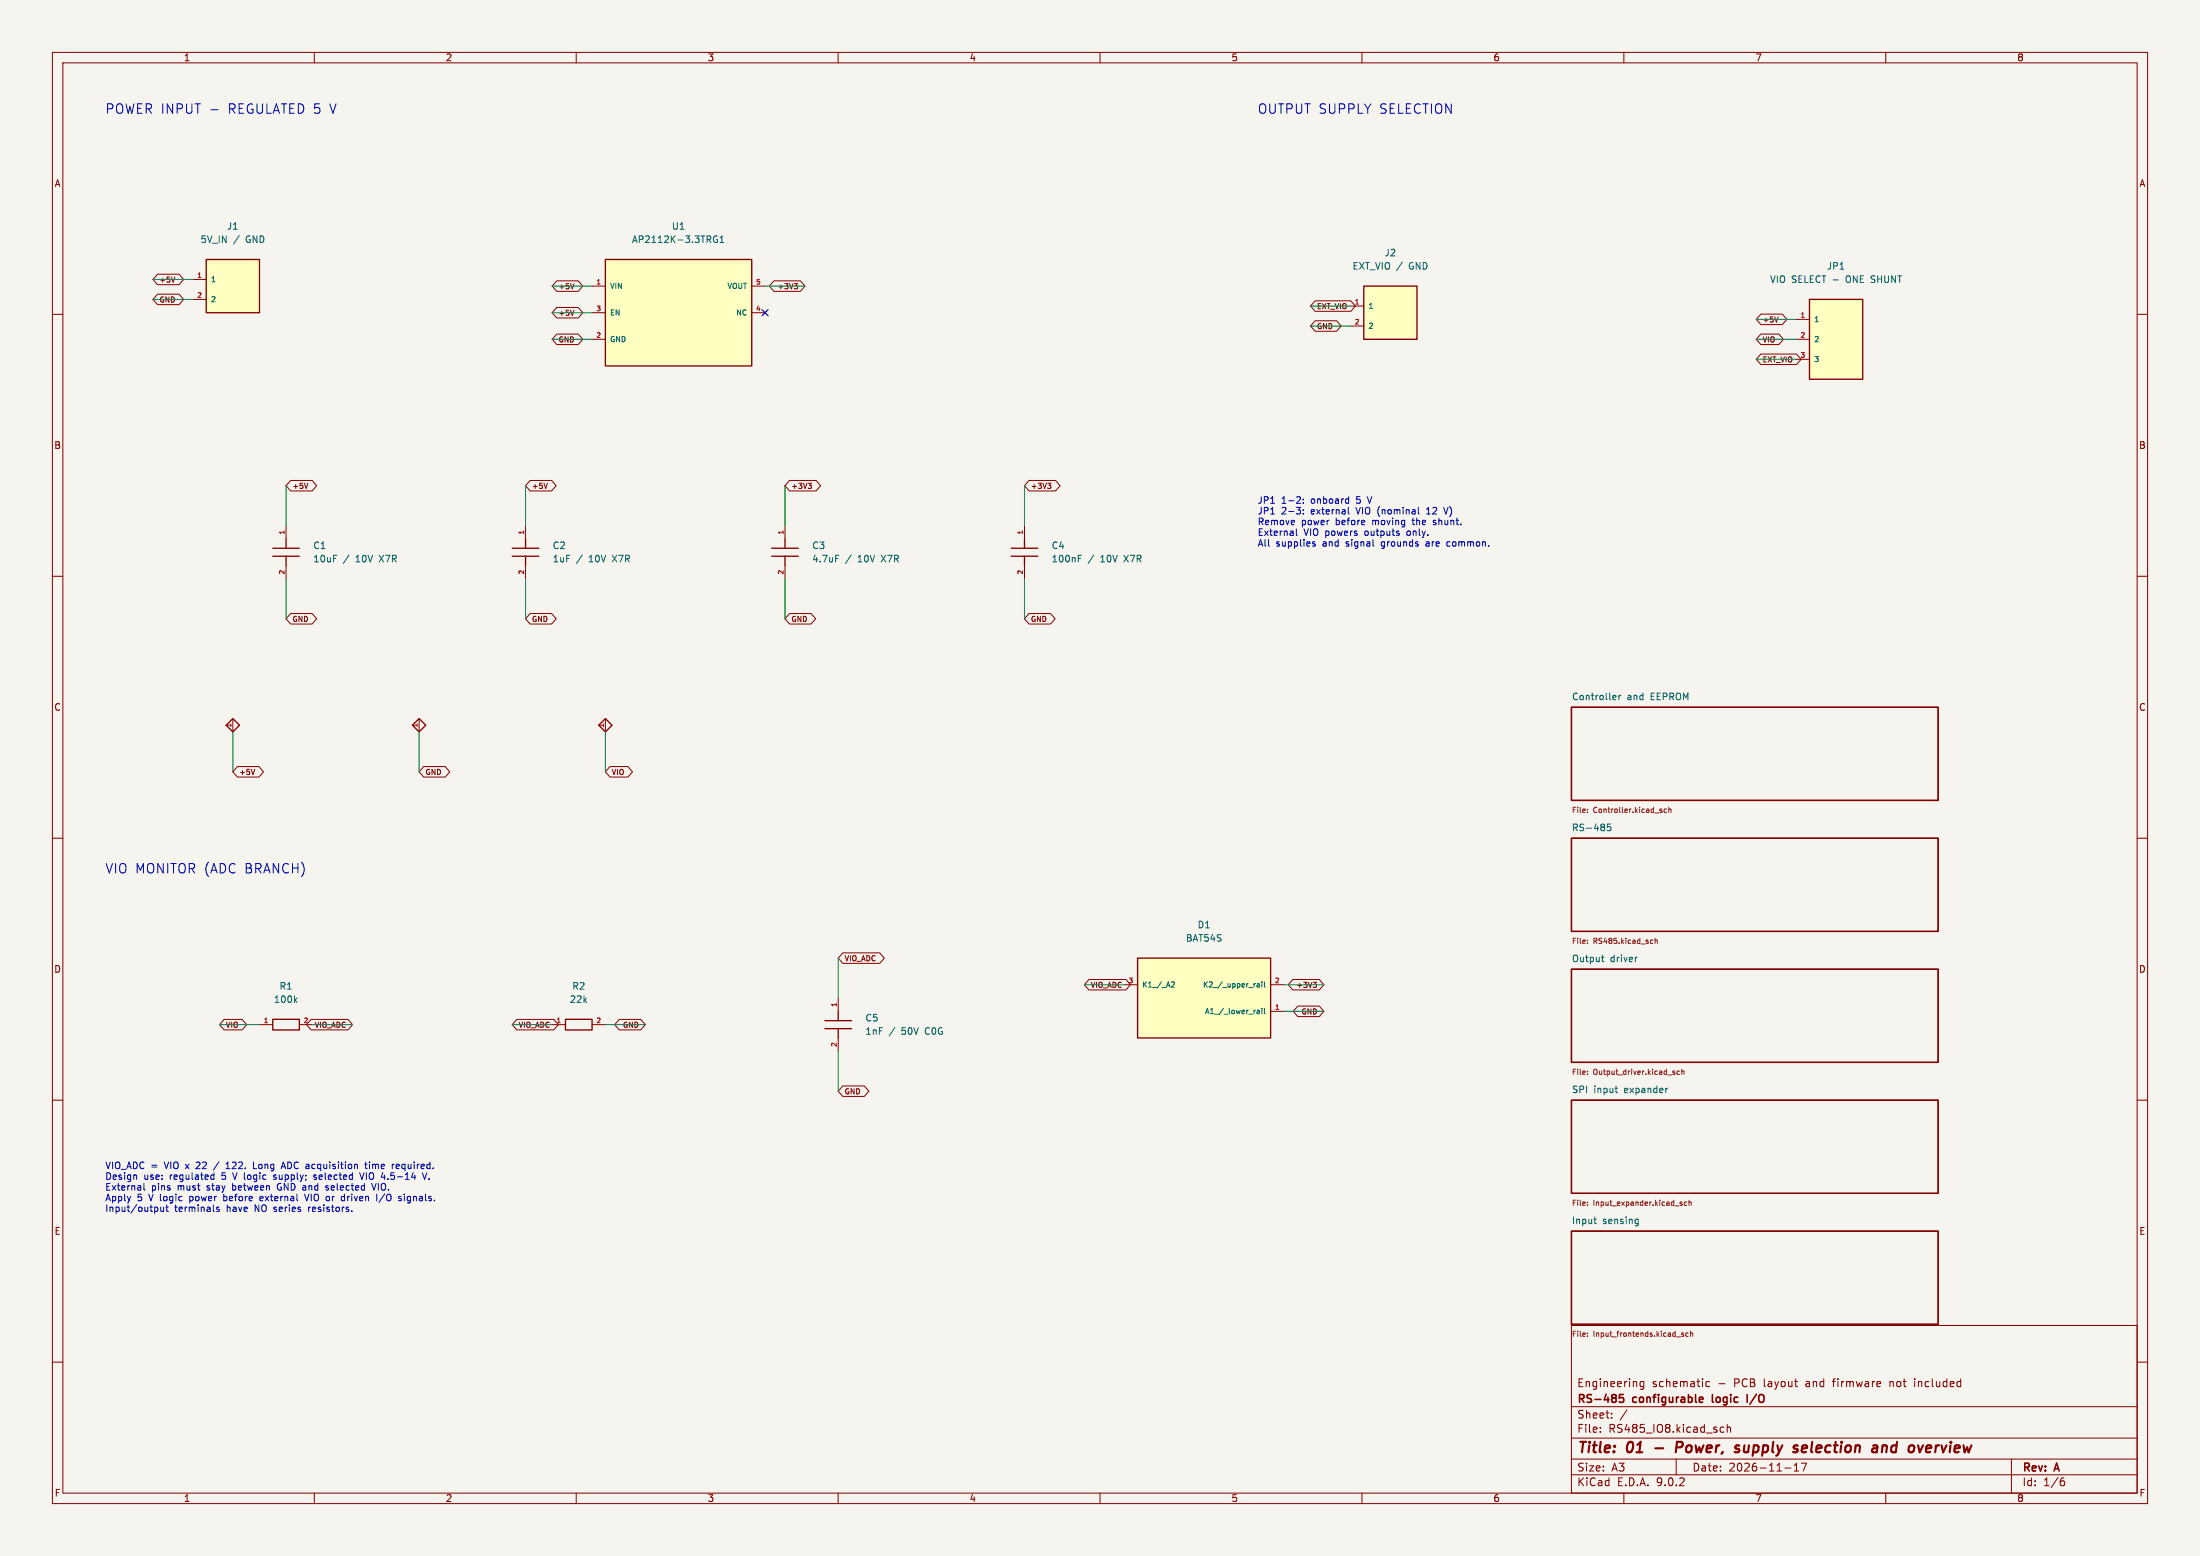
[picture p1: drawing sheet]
(kicad_sch (version 20250114) (generator "eeschema") (paper "A3") (title_block (title "01 - Power, supply selection and overview") (date "2026-11-17") (rev "A") (company "RS-485 configurable logic I/O") (comment 1 "Engineering schematic - PCB layout and firmware not included")) (lib_symbols (symbol "IO8:AP2112K-3.3TRG1" (pin_names (offset 0.8)) (exclude_from_sim no) (in_bom yes) (on_board yes) (property "Reference" "U" (at 0 15.16 0) (effects (font (size 1.27 1.27)) )) (property "Value" "AP2112K-3.3TRG1" (at 0 12.16 0) (effects (font (size 1.27 1.27)) )) (property "Footprint" "Package_TO_SOT_SMD:SOT-23-5" (at 0 0 0) (effects (font (size 1.27 1.27)) (hide yes))) (property "Datasheet" "https://www.diodes.com/assets/Datasheets/AP2112.pdf" (at 0 0 0) (effects (font (size 1.27 1.27)) (hide yes))) (symbol "AP2112K-3.3TRG1_0_1" (rectangle (start -13.97 10.16) (end 13.97 -10.16) (stroke (width 0.254) (type default)) (fill (type background)))) (symbol "AP2112K-3.3TRG1_1_1" (pin power_in line (at -16.51 5.08 0) (length 2.54) (name "VIN" (effects (font (size 1.0 1.0)) )) (number "1" (effects (font (size 0.9 0.9)) )))(pin input line (at -16.51 0 0) (length 2.54) (name "EN" (effects (font (size 1.0 1.0)) )) (number "3" (effects (font (size 0.9 0.9)) )))(pin power_in line (at -16.51 -5.08 0) (length 2.54) (name "GND" (effects (font (size 1.0 1.0)) )) (number "2" (effects (font (size 0.9 0.9)) )))(pin power_out line (at 16.51 5.08 180) (length 2.54) (name "VOUT" (effects (font (size 1.0 1.0)) )) (number "5" (effects (font (size 0.9 0.9)) )))(pin no_connect line (at 16.51 0 180) (length 2.54) (name "NC" (effects (font (size 1.0 1.0)) )) (number "4" (effects (font (size 0.9 0.9)) )))))(symbol "IO8:BAT54S" (pin_names (offset 0.8)) (exclude_from_sim no) (in_bom yes) (on_board yes) (property "Reference" "U" (at 0 12.62 0) (effects (font (size 1.27 1.27)) )) (property "Value" "BAT54S" (at 0 9.62 0) (effects (font (size 1.27 1.27)) )) (property "Footprint" "Package_TO_SOT_SMD:SOT-23" (at 0 0 0) (effects (font (size 1.27 1.27)) (hide yes))) (property "Datasheet" "https://assets.nexperia.com/documents/data-sheet/BAT54S.pdf" (at 0 0 0) (effects (font (size 1.27 1.27)) (hide yes))) (symbol "BAT54S_0_1" (rectangle (start -12.7 7.62) (end 12.7 -7.62) (stroke (width 0.254) (type default)) (fill (type background)))) (symbol "BAT54S_1_1" (pin passive line (at -15.24 2.54 0) (length 2.54) (name "K1 / A2" (effects (font (size 1.0 1.0)) )) (number "3" (effects (font (size 0.9 0.9)) )))(pin passive line (at 15.24 2.54 180) (length 2.54) (name "K2 / upper rail" (effects (font (size 1.0 1.0)) )) (number "2" (effects (font (size 0.9 0.9)) )))(pin passive line (at 15.24 -2.54 180) (length 2.54) (name "A1 / lower rail" (effects (font (size 1.0 1.0)) )) (number "1" (effects (font (size 0.9 0.9)) )))))(symbol "IO8:C" (pin_names (offset 0.8)) (exclude_from_sim no) (in_bom yes) (on_board yes) (property "Reference" "C" (at 0 8 0) (effects (font (size 1.27 1.27)) )) (property "Value" "C" (at 0 5 0) (effects (font (size 1.27 1.27)) )) (property "Footprint" "Capacitor_SMD:C_0603_1608Metric" (at 0 0 0) (effects (font (size 1.27 1.27)) (hide yes))) (property "Datasheet" "" (at 0 0 0) (effects (font (size 1.27 1.27)) (hide yes))) (symbol "C_0_1" (polyline (pts (xy 0 2.54) (xy 0 0.762)) (stroke (width 0.254) (type default)) (fill (type none))) (polyline (pts (xy -2.54 0.762) (xy 2.54 0.762)) (stroke (width 0.254) (type default)) (fill (type none))) (polyline (pts (xy -2.54 -0.762) (xy 2.54 -0.762)) (stroke (width 0.254) (type default)) (fill (type none))) (polyline (pts (xy 0 -0.762) (xy 0 -2.54)) (stroke (width 0.254) (type default)) (fill (type none)))) (symbol "C_1_1" (pin passive line (at 0 5.08 270) (length 2.54) (name "~" (effects (font (size 1.0 1.0)) )) (number "1" (effects (font (size 0.9 0.9)) )))(pin passive line (at 0 -5.08 90) (length 2.54) (name "~" (effects (font (size 1.0 1.0)) )) (number "2" (effects (font (size 0.9 0.9)) )))))(symbol "IO8:CONN_2" (pin_names (offset 0.8)) (exclude_from_sim no) (in_bom yes) (on_board yes) (property "Reference" "U" (at 0 10.08 0) (effects (font (size 1.27 1.27)) )) (property "Value" "CONN_2" (at 0 7.08 0) (effects (font (size 1.27 1.27)) )) (property "Footprint" "Connector_PinHeader_2.54mm:PinHeader_1x02_P2.54mm_Vertical" (at 0 0 0) (effects (font (size 1.27 1.27)) (hide yes))) (property "Datasheet" "" (at 0 0 0) (effects (font (size 1.27 1.27)) (hide yes))) (symbol "CONN_2_0_1" (rectangle (start -5.08 5.08) (end 5.08 -5.08) (stroke (width 0.254) (type default)) (fill (type background)))) (symbol "CONN_2_1_1" (pin passive line (at -7.62 1.27 0) (length 2.54) (name "1" (effects (font (size 1.0 1.0)) )) (number "1" (effects (font (size 0.9 0.9)) )))(pin passive line (at -7.62 -2.54 0) (length 2.54) (name "2" (effects (font (size 1.0 1.0)) )) (number "2" (effects (font (size 0.9 0.9)) )))))(symbol "IO8:CONN_3" (pin_names (offset 0.8)) (exclude_from_sim no) (in_bom yes) (on_board yes) (property "Reference" "U" (at 0 12.62 0) (effects (font (size 1.27 1.27)) )) (property "Value" "CONN_3" (at 0 9.62 0) (effects (font (size 1.27 1.27)) )) (property "Footprint" "Connector_PinHeader_2.54mm:PinHeader_1x03_P2.54mm_Vertical" (at 0 0 0) (effects (font (size 1.27 1.27)) (hide yes))) (property "Datasheet" "" (at 0 0 0) (effects (font (size 1.27 1.27)) (hide yes))) (symbol "CONN_3_0_1" (rectangle (start -5.08 7.62) (end 5.08 -7.62) (stroke (width 0.254) (type default)) (fill (type background)))) (symbol "CONN_3_1_1" (pin passive line (at -7.62 3.81 0) (length 2.54) (name "1" (effects (font (size 1.0 1.0)) )) (number "1" (effects (font (size 0.9 0.9)) )))(pin passive line (at -7.62 0 0) (length 2.54) (name "2" (effects (font (size 1.0 1.0)) )) (number "2" (effects (font (size 0.9 0.9)) )))(pin passive line (at -7.62 -3.81 0) (length 2.54) (name "3" (effects (font (size 1.0 1.0)) )) (number "3" (effects (font (size 0.9 0.9)) )))))(symbol "IO8:PWR_FLAG" (pin_names (offset 0.8)) (exclude_from_sim no) (in_bom no) (on_board no) (property "Reference" "#FLG" (at 0 6 0) (effects (font (size 1.27 1.27)) )) (property "Value" "PWR_FLAG" (at 0 3 0) (effects (font (size 1.27 1.27)) )) (property "Footprint" "" (at 0 0 0) (effects (font (size 1.27 1.27)) (hide yes))) (property "Datasheet" "" (at 0 0 0) (effects (font (size 1.27 1.27)) (hide yes))) (symbol "PWR_FLAG_0_1" (polyline (pts (xy -1.27 1.27) (xy 0 2.54) (xy 1.27 1.27) (xy 0 0) (xy -1.27 1.27)) (stroke (width 0.254) (type default)) (fill (type none)))) (symbol "PWR_FLAG_1_1" (pin power_out line (at 0 0 90) (length 2.54) (name "~" (effects (font (size 1.0 1.0)) )) (number "1" (effects (font (size 0.9 0.9)) )))))(symbol "IO8:R" (pin_names (offset 0.8)) (exclude_from_sim no) (in_bom yes) (on_board yes) (property "Reference" "R" (at 0 6 0) (effects (font (size 1.27 1.27)) )) (property "Value" "R" (at 0 3 0) (effects (font (size 1.27 1.27)) )) (property "Footprint" "Resistor_SMD:R_0603_1608Metric" (at 0 0 0) (effects (font (size 1.27 1.27)) (hide yes))) (property "Datasheet" "" (at 0 0 0) (effects (font (size 1.27 1.27)) (hide yes))) (symbol "R_0_1" (rectangle (start -2.54 1.016) (end 2.54 -1.016) (stroke (width 0.254) (type default)) (fill (type none)))) (symbol "R_1_1" (pin passive line (at -5.08 0 0) (length 2.54) (name "~" (effects (font (size 1.0 1.0)) )) (number "1" (effects (font (size 0.9 0.9)) )))(pin passive line (at 5.08 0 180) (length 2.54) (name "~" (effects (font (size 1.0 1.0)) )) (number "2" (effects (font (size 0.9 0.9)) ))))))
(text "POWER INPUT - REGULATED 5 V" (at 20 20 0) (effects (font (size 1.8 1.8)) (justify left top) ))
(symbol (lib_id "IO8:CONN_2") (at 44.45 54.61 0) (unit 1) (exclude_from_sim no) (in_bom yes) (on_board yes) (dnp no) (property "Reference" "J1" (at 44.45 43.18 0) (effects (font (size 1.27 1.27)) )) (property "Value" "5V_IN / GND" (at 44.45 45.72 0) (effects (font (size 1.27 1.27)) )) (property "Footprint" "Connector_PinHeader_2.54mm:PinHeader_1x02_P2.54mm_Vertical" (at 44.45 54.61 0) (effects (font (size 1.27 1.27)) (hide yes))) (property "Datasheet" "" (at 44.45 54.61 0) (effects (font (size 1.27 1.27)) (hide yes))) (pin "1")(pin "2"))
(wire (pts (xy 36.83 53.34) (xy 29.21 53.34)) (stroke (width 0) (type default)))
(global_label "+5V" (shape bidirectional) (at 29.21 53.34 0) (effects (font (size 1.0 1.0)) (justify left) ) (property "Intersheetrefs" "${INTERSHEET_REFS}" (at 29.21 53.34 0) (effects (font (size 1 1)) (hide yes))))
(wire (pts (xy 36.83 57.15) (xy 29.21 57.15)) (stroke (width 0) (type default)))
(global_label "GND" (shape bidirectional) (at 29.21 57.15 0) (effects (font (size 1.0 1.0)) (justify left) ) (property "Intersheetrefs" "${INTERSHEET_REFS}" (at 29.21 57.15 0) (effects (font (size 1 1)) (hide yes))))
(symbol (lib_id "IO8:AP2112K-3.3TRG1") (at 129.54 59.69 0) (unit 1) (exclude_from_sim no) (in_bom yes) (on_board yes) (dnp no) (property "Reference" "U1" (at 129.54 43.18 0) (effects (font (size 1.27 1.27)) )) (property "Value" "AP2112K-3.3TRG1" (at 129.54 45.72 0) (effects (font (size 1.27 1.27)) )) (property "Footprint" "Package_TO_SOT_SMD:SOT-23-5" (at 129.54 59.69 0) (effects (font (size 1.27 1.27)) (hide yes))) (property "Datasheet" "https://www.diodes.com/assets/Datasheets/AP2112.pdf" (at 129.54 59.69 0) (effects (font (size 1.27 1.27)) (hide yes))) (pin "1")(pin "3")(pin "2")(pin "5")(pin "4"))
(wire (pts (xy 113.03 54.61) (xy 105.41 54.61)) (stroke (width 0) (type default)))
(global_label "+5V" (shape bidirectional) (at 105.41 54.61 0) (effects (font (size 1.0 1.0)) (justify left) ) (property "Intersheetrefs" "${INTERSHEET_REFS}" (at 105.41 54.61 0) (effects (font (size 1 1)) (hide yes))))
(wire (pts (xy 113.03 59.69) (xy 105.41 59.69)) (stroke (width 0) (type default)))
(global_label "+5V" (shape bidirectional) (at 105.41 59.69 0) (effects (font (size 1.0 1.0)) (justify left) ) (property "Intersheetrefs" "${INTERSHEET_REFS}" (at 105.41 59.69 0) (effects (font (size 1 1)) (hide yes))))
(wire (pts (xy 113.03 64.77) (xy 105.41 64.77)) (stroke (width 0) (type default)))
(global_label "GND" (shape bidirectional) (at 105.41 64.77 0) (effects (font (size 1.0 1.0)) (justify left) ) (property "Intersheetrefs" "${INTERSHEET_REFS}" (at 105.41 64.77 0) (effects (font (size 1 1)) (hide yes))))
(wire (pts (xy 146.05 54.61) (xy 153.67 54.61)) (stroke (width 0) (type default)))
(global_label "+3V3" (shape bidirectional) (at 153.67 54.61 180) (effects (font (size 1.0 1.0)) (justify right) ) (property "Intersheetrefs" "${INTERSHEET_REFS}" (at 153.67 54.61 0) (effects (font (size 1 1)) (hide yes))))
(no_connect (at 146.05 59.69))
(symbol (lib_id "IO8:C") (at 54.61 105.41 0) (unit 1) (exclude_from_sim no) (in_bom yes) (on_board yes) (dnp no) (property "Reference" "C1" (at 59.69 104.14 0) (effects (font (size 1.27 1.27)) (justify left) )) (property "Value" "10uF / 10V X7R" (at 59.69 106.68 0) (effects (font (size 1.27 1.27)) (justify left) )) (property "Footprint" "Capacitor_SMD:C_0805_2012Metric" (at 54.61 105.41 0) (effects (font (size 1.27 1.27)) (hide yes))) (property "Datasheet" "" (at 54.61 105.41 0) (effects (font (size 1.27 1.27)) (hide yes)))(property "MPN" "Generic ceramic 10uF / 10V X7R" (at 54.61 105.41 0) (effects (font (size 1.27 1.27)) (hide yes))) (pin "1")(pin "2"))
(wire (pts (xy 54.61 100.33) (xy 54.61 92.71)) (stroke (width 0) (type default)))
(global_label "+5V" (shape bidirectional) (at 54.61 92.71 0) (effects (font (size 1.0 1.0)) (justify left) ) (property "Intersheetrefs" "${INTERSHEET_REFS}" (at 54.61 92.71 0) (effects (font (size 1 1)) (hide yes))))
(wire (pts (xy 54.61 110.49) (xy 54.61 118.11)) (stroke (width 0) (type default)))
(global_label "GND" (shape bidirectional) (at 54.61 118.11 0) (effects (font (size 1.0 1.0)) (justify left) ) (property "Intersheetrefs" "${INTERSHEET_REFS}" (at 54.61 118.11 0) (effects (font (size 1 1)) (hide yes))))
(symbol (lib_id "IO8:C") (at 100.33 105.41 0) (unit 1) (exclude_from_sim no) (in_bom yes) (on_board yes) (dnp no) (property "Reference" "C2" (at 105.41 104.14 0) (effects (font (size 1.27 1.27)) (justify left) )) (property "Value" "1uF / 10V X7R" (at 105.41 106.68 0) (effects (font (size 1.27 1.27)) (justify left) )) (property "Footprint" "Capacitor_SMD:C_0603_1608Metric" (at 100.33 105.41 0) (effects (font (size 1.27 1.27)) (hide yes))) (property "Datasheet" "" (at 100.33 105.41 0) (effects (font (size 1.27 1.27)) (hide yes)))(property "MPN" "Generic ceramic 1uF / 10V X7R" (at 100.33 105.41 0) (effects (font (size 1.27 1.27)) (hide yes))) (pin "1")(pin "2"))
(wire (pts (xy 100.33 100.33) (xy 100.33 92.71)) (stroke (width 0) (type default)))
(global_label "+5V" (shape bidirectional) (at 100.33 92.71 0) (effects (font (size 1.0 1.0)) (justify left) ) (property "Intersheetrefs" "${INTERSHEET_REFS}" (at 100.33 92.71 0) (effects (font (size 1 1)) (hide yes))))
(wire (pts (xy 100.33 110.49) (xy 100.33 118.11)) (stroke (width 0) (type default)))
(global_label "GND" (shape bidirectional) (at 100.33 118.11 0) (effects (font (size 1.0 1.0)) (justify left) ) (property "Intersheetrefs" "${INTERSHEET_REFS}" (at 100.33 118.11 0) (effects (font (size 1 1)) (hide yes))))
(symbol (lib_id "IO8:C") (at 149.86 105.41 0) (unit 1) (exclude_from_sim no) (in_bom yes) (on_board yes) (dnp no) (property "Reference" "C3" (at 154.94 104.14 0) (effects (font (size 1.27 1.27)) (justify left) )) (property "Value" "4.7uF / 10V X7R" (at 154.94 106.68 0) (effects (font (size 1.27 1.27)) (justify left) )) (property "Footprint" "Capacitor_SMD:C_0805_2012Metric" (at 149.86 105.41 0) (effects (font (size 1.27 1.27)) (hide yes))) (property "Datasheet" "" (at 149.86 105.41 0) (effects (font (size 1.27 1.27)) (hide yes)))(property "MPN" "Generic ceramic 4.7uF / 10V X7R" (at 149.86 105.41 0) (effects (font (size 1.27 1.27)) (hide yes))) (pin "1")(pin "2"))
(wire (pts (xy 149.86 100.33) (xy 149.86 92.71)) (stroke (width 0) (type default)))
(global_label "+3V3" (shape bidirectional) (at 149.86 92.71 0) (effects (font (size 1.0 1.0)) (justify left) ) (property "Intersheetrefs" "${INTERSHEET_REFS}" (at 149.86 92.71 0) (effects (font (size 1 1)) (hide yes))))
(wire (pts (xy 149.86 110.49) (xy 149.86 118.11)) (stroke (width 0) (type default)))
(global_label "GND" (shape bidirectional) (at 149.86 118.11 0) (effects (font (size 1.0 1.0)) (justify left) ) (property "Intersheetrefs" "${INTERSHEET_REFS}" (at 149.86 118.11 0) (effects (font (size 1 1)) (hide yes))))
(symbol (lib_id "IO8:C") (at 195.58 105.41 0) (unit 1) (exclude_from_sim no) (in_bom yes) (on_board yes) (dnp no) (property "Reference" "C4" (at 200.66 104.14 0) (effects (font (size 1.27 1.27)) (justify left) )) (property "Value" "100nF / 10V X7R" (at 200.66 106.68 0) (effects (font (size 1.27 1.27)) (justify left) )) (property "Footprint" "Capacitor_SMD:C_0603_1608Metric" (at 195.58 105.41 0) (effects (font (size 1.27 1.27)) (hide yes))) (property "Datasheet" "" (at 195.58 105.41 0) (effects (font (size 1.27 1.27)) (hide yes)))(property "MPN" "Generic ceramic 100nF / 10V X7R" (at 195.58 105.41 0) (effects (font (size 1.27 1.27)) (hide yes))) (pin "1")(pin "2"))
(wire (pts (xy 195.58 100.33) (xy 195.58 92.71)) (stroke (width 0) (type default)))
(global_label "+3V3" (shape bidirectional) (at 195.58 92.71 0) (effects (font (size 1.0 1.0)) (justify left) ) (property "Intersheetrefs" "${INTERSHEET_REFS}" (at 195.58 92.71 0) (effects (font (size 1 1)) (hide yes))))
(wire (pts (xy 195.58 110.49) (xy 195.58 118.11)) (stroke (width 0) (type default)))
(global_label "GND" (shape bidirectional) (at 195.58 118.11 0) (effects (font (size 1.0 1.0)) (justify left) ) (property "Intersheetrefs" "${INTERSHEET_REFS}" (at 195.58 118.11 0) (effects (font (size 1 1)) (hide yes))))
(text "OUTPUT SUPPLY SELECTION" (at 240 20 0) (effects (font (size 1.8 1.8)) (justify left top) ))
(symbol (lib_id "IO8:CONN_2") (at 265.43 59.69 0) (unit 1) (exclude_from_sim no) (in_bom yes) (on_board yes) (dnp no) (property "Reference" "J2" (at 265.43 48.26 0) (effects (font (size 1.27 1.27)) )) (property "Value" "EXT_VIO / GND" (at 265.43 50.8 0) (effects (font (size 1.27 1.27)) )) (property "Footprint" "Connector_PinHeader_2.54mm:PinHeader_1x02_P2.54mm_Vertical" (at 265.43 59.69 0) (effects (font (size 1.27 1.27)) (hide yes))) (property "Datasheet" "" (at 265.43 59.69 0) (effects (font (size 1.27 1.27)) (hide yes))) (pin "1")(pin "2"))
(wire (pts (xy 257.81 58.42) (xy 250.19 58.42)) (stroke (width 0) (type default)))
(global_label "EXT_VIO" (shape bidirectional) (at 250.19 58.42 0) (effects (font (size 1.0 1.0)) (justify left) ) (property "Intersheetrefs" "${INTERSHEET_REFS}" (at 250.19 58.42 0) (effects (font (size 1 1)) (hide yes))))
(wire (pts (xy 257.81 62.23) (xy 250.19 62.23)) (stroke (width 0) (type default)))
(global_label "GND" (shape bidirectional) (at 250.19 62.23 0) (effects (font (size 1.0 1.0)) (justify left) ) (property "Intersheetrefs" "${INTERSHEET_REFS}" (at 250.19 62.23 0) (effects (font (size 1 1)) (hide yes))))
(symbol (lib_id "IO8:CONN_3") (at 350.52 64.77 0) (unit 1) (exclude_from_sim no) (in_bom yes) (on_board yes) (dnp no) (property "Reference" "JP1" (at 350.52 50.8 0) (effects (font (size 1.27 1.27)) )) (property "Value" "VIO SELECT - ONE SHUNT" (at 350.52 53.34 0) (effects (font (size 1.27 1.27)) )) (property "Footprint" "Connector_PinHeader_2.54mm:PinHeader_1x03_P2.54mm_Vertical" (at 350.52 64.77 0) (effects (font (size 1.27 1.27)) (hide yes))) (property "Datasheet" "" (at 350.52 64.77 0) (effects (font (size 1.27 1.27)) (hide yes))) (pin "1")(pin "2")(pin "3"))
(wire (pts (xy 342.9 60.96) (xy 335.28 60.96)) (stroke (width 0) (type default)))
(global_label "+5V" (shape bidirectional) (at 335.28 60.96 0) (effects (font (size 1.0 1.0)) (justify left) ) (property "Intersheetrefs" "${INTERSHEET_REFS}" (at 335.28 60.96 0) (effects (font (size 1 1)) (hide yes))))
(wire (pts (xy 342.9 64.77) (xy 335.28 64.77)) (stroke (width 0) (type default)))
(global_label "VIO" (shape bidirectional) (at 335.28 64.77 0) (effects (font (size 1.0 1.0)) (justify left) ) (property "Intersheetrefs" "${INTERSHEET_REFS}" (at 335.28 64.77 0) (effects (font (size 1 1)) (hide yes))))
(wire (pts (xy 342.9 68.58) (xy 335.28 68.58)) (stroke (width 0) (type default)))
(global_label "EXT_VIO" (shape bidirectional) (at 335.28 68.58 0) (effects (font (size 1.0 1.0)) (justify left) ) (property "Intersheetrefs" "${INTERSHEET_REFS}" (at 335.28 68.58 0) (effects (font (size 1 1)) (hide yes))))
(text "JP1 1-2: onboard 5 V\nJP1 2-3: external VIO (nominal 12 V)\nRemove power before moving the shunt.\nExternal VIO powers outputs only.\nAll supplies and signal grounds are common." (at 240 95 0) (effects (font (size 1.27 1.27)) (justify left top) ))
(symbol (lib_id "IO8:PWR_FLAG") (at 44.45 139.7 0) (unit 1) (exclude_from_sim no) (in_bom no) (on_board no) (dnp no) (property "Reference" "#FLG01" (at 44.45 132.35 0) (effects (font (size 1.27 1.27)) (hide yes))) (property "Value" "PWR_FLAG" (at 44.45 134.89 0) (effects (font (size 1.27 1.27)) (hide yes))) (property "Footprint" "" (at 44.45 139.7 0) (effects (font (size 1.27 1.27)) (hide yes))) (property "Datasheet" "" (at 44.45 139.7 0) (effects (font (size 1.27 1.27)) (hide yes))) (pin "1"))
(wire (pts (xy 44.45 139.7) (xy 44.45 147.32)) (stroke (width 0) (type default)))
(global_label "+5V" (shape bidirectional) (at 44.45 147.32 0) (effects (font (size 1.0 1.0)) (justify left) ) (property "Intersheetrefs" "${INTERSHEET_REFS}" (at 44.45 147.32 0) (effects (font (size 1 1)) (hide yes))))
(symbol (lib_id "IO8:PWR_FLAG") (at 80.01 139.7 0) (unit 1) (exclude_from_sim no) (in_bom no) (on_board no) (dnp no) (property "Reference" "#FLG02" (at 80.01 132.35 0) (effects (font (size 1.27 1.27)) (hide yes))) (property "Value" "PWR_FLAG" (at 80.01 134.89 0) (effects (font (size 1.27 1.27)) (hide yes))) (property "Footprint" "" (at 80.01 139.7 0) (effects (font (size 1.27 1.27)) (hide yes))) (property "Datasheet" "" (at 80.01 139.7 0) (effects (font (size 1.27 1.27)) (hide yes))) (pin "1"))
(wire (pts (xy 80.01 139.7) (xy 80.01 147.32)) (stroke (width 0) (type default)))
(global_label "GND" (shape bidirectional) (at 80.01 147.32 0) (effects (font (size 1.0 1.0)) (justify left) ) (property "Intersheetrefs" "${INTERSHEET_REFS}" (at 80.01 147.32 0) (effects (font (size 1 1)) (hide yes))))
(symbol (lib_id "IO8:PWR_FLAG") (at 115.57 139.7 0) (unit 1) (exclude_from_sim no) (in_bom no) (on_board no) (dnp no) (property "Reference" "#FLG03" (at 115.57 132.35 0) (effects (font (size 1.27 1.27)) (hide yes))) (property "Value" "PWR_FLAG" (at 115.57 134.89 0) (effects (font (size 1.27 1.27)) (hide yes))) (property "Footprint" "" (at 115.57 139.7 0) (effects (font (size 1.27 1.27)) (hide yes))) (property "Datasheet" "" (at 115.57 139.7 0) (effects (font (size 1.27 1.27)) (hide yes))) (pin "1"))
(wire (pts (xy 115.57 139.7) (xy 115.57 147.32)) (stroke (width 0) (type default)))
(global_label "VIO" (shape bidirectional) (at 115.57 147.32 0) (effects (font (size 1.0 1.0)) (justify left) ) (property "Intersheetrefs" "${INTERSHEET_REFS}" (at 115.57 147.32 0) (effects (font (size 1 1)) (hide yes))))
(text "VIO MONITOR (ADC BRANCH)" (at 20 165 0) (effects (font (size 1.8 1.8)) (justify left top) ))
(symbol (lib_id "IO8:R") (at 54.61 195.58 0) (unit 1) (exclude_from_sim no) (in_bom yes) (on_board yes) (dnp no) (property "Reference" "R1" (at 54.61 188.23 0) (effects (font (size 1.27 1.27)) )) (property "Value" "100k" (at 54.61 190.77 0) (effects (font (size 1.27 1.27)) )) (property "Footprint" "Resistor_SMD:R_0603_1608Metric" (at 54.61 195.58 0) (effects (font (size 1.27 1.27)) (hide yes))) (property "Datasheet" "" (at 54.61 195.58 0) (effects (font (size 1.27 1.27)) (hide yes)))(property "MPN" "Generic 100k 1% 0603" (at 54.61 195.58 0) (effects (font (size 1.27 1.27)) (hide yes))) (pin "1")(pin "2"))
(wire (pts (xy 49.53 195.58) (xy 41.91 195.58)) (stroke (width 0) (type default)))
(global_label "VIO" (shape bidirectional) (at 41.91 195.58 0) (effects (font (size 1.0 1.0)) (justify left) ) (property "Intersheetrefs" "${INTERSHEET_REFS}" (at 41.91 195.58 0) (effects (font (size 1 1)) (hide yes))))
(wire (pts (xy 59.69 195.58) (xy 67.31 195.58)) (stroke (width 0) (type default)))
(global_label "VIO_ADC" (shape bidirectional) (at 67.31 195.58 180) (effects (font (size 1.0 1.0)) (justify right) ) (property "Intersheetrefs" "${INTERSHEET_REFS}" (at 67.31 195.58 0) (effects (font (size 1 1)) (hide yes))))
(symbol (lib_id "IO8:R") (at 110.49 195.58 0) (unit 1) (exclude_from_sim no) (in_bom yes) (on_board yes) (dnp no) (property "Reference" "R2" (at 110.49 188.23 0) (effects (font (size 1.27 1.27)) )) (property "Value" "22k" (at 110.49 190.77 0) (effects (font (size 1.27 1.27)) )) (property "Footprint" "Resistor_SMD:R_0603_1608Metric" (at 110.49 195.58 0) (effects (font (size 1.27 1.27)) (hide yes))) (property "Datasheet" "" (at 110.49 195.58 0) (effects (font (size 1.27 1.27)) (hide yes)))(property "MPN" "Generic 22k 1% 0603" (at 110.49 195.58 0) (effects (font (size 1.27 1.27)) (hide yes))) (pin "1")(pin "2"))
(wire (pts (xy 105.41 195.58) (xy 97.79 195.58)) (stroke (width 0) (type default)))
(global_label "VIO_ADC" (shape bidirectional) (at 97.79 195.58 0) (effects (font (size 1.0 1.0)) (justify left) ) (property "Intersheetrefs" "${INTERSHEET_REFS}" (at 97.79 195.58 0) (effects (font (size 1 1)) (hide yes))))
(wire (pts (xy 115.57 195.58) (xy 123.19 195.58)) (stroke (width 0) (type default)))
(global_label "GND" (shape bidirectional) (at 123.19 195.58 180) (effects (font (size 1.0 1.0)) (justify right) ) (property "Intersheetrefs" "${INTERSHEET_REFS}" (at 123.19 195.58 0) (effects (font (size 1 1)) (hide yes))))
(symbol (lib_id "IO8:C") (at 160.02 195.58 0) (unit 1) (exclude_from_sim no) (in_bom yes) (on_board yes) (dnp no) (property "Reference" "C5" (at 165.1 194.31 0) (effects (font (size 1.27 1.27)) (justify left) )) (property "Value" "1nF / 50V C0G" (at 165.1 196.85 0) (effects (font (size 1.27 1.27)) (justify left) )) (property "Footprint" "Capacitor_SMD:C_0603_1608Metric" (at 160.02 195.58 0) (effects (font (size 1.27 1.27)) (hide yes))) (property "Datasheet" "" (at 160.02 195.58 0) (effects (font (size 1.27 1.27)) (hide yes)))(property "MPN" "Generic ceramic 1nF / 50V C0G" (at 160.02 195.58 0) (effects (font (size 1.27 1.27)) (hide yes))) (pin "1")(pin "2"))
(wire (pts (xy 160.02 190.5) (xy 160.02 182.88)) (stroke (width 0) (type default)))
(global_label "VIO_ADC" (shape bidirectional) (at 160.02 182.88 0) (effects (font (size 1.0 1.0)) (justify left) ) (property "Intersheetrefs" "${INTERSHEET_REFS}" (at 160.02 182.88 0) (effects (font (size 1 1)) (hide yes))))
(wire (pts (xy 160.02 200.66) (xy 160.02 208.28)) (stroke (width 0) (type default)))
(global_label "GND" (shape bidirectional) (at 160.02 208.28 0) (effects (font (size 1.0 1.0)) (justify left) ) (property "Intersheetrefs" "${INTERSHEET_REFS}" (at 160.02 208.28 0) (effects (font (size 1 1)) (hide yes))))
(symbol (lib_id "IO8:BAT54S") (at 229.87 190.5 0) (unit 1) (exclude_from_sim no) (in_bom yes) (on_board yes) (dnp no) (property "Reference" "D1" (at 229.87 176.53 0) (effects (font (size 1.27 1.27)) )) (property "Value" "BAT54S" (at 229.87 179.07 0) (effects (font (size 1.27 1.27)) )) (property "Footprint" "Package_TO_SOT_SMD:SOT-23" (at 229.87 190.5 0) (effects (font (size 1.27 1.27)) (hide yes))) (property "Datasheet" "https://assets.nexperia.com/documents/data-sheet/BAT54S.pdf" (at 229.87 190.5 0) (effects (font (size 1.27 1.27)) (hide yes))) (pin "3")(pin "2")(pin "1"))
(wire (pts (xy 214.63 187.96) (xy 207.01 187.96)) (stroke (width 0) (type default)))
(global_label "VIO_ADC" (shape bidirectional) (at 207.01 187.96 0) (effects (font (size 1.0 1.0)) (justify left) ) (property "Intersheetrefs" "${INTERSHEET_REFS}" (at 207.01 187.96 0) (effects (font (size 1 1)) (hide yes))))
(wire (pts (xy 245.11 187.96) (xy 252.73 187.96)) (stroke (width 0) (type default)))
(global_label "+3V3" (shape bidirectional) (at 252.73 187.96 180) (effects (font (size 1.0 1.0)) (justify right) ) (property "Intersheetrefs" "${INTERSHEET_REFS}" (at 252.73 187.96 0) (effects (font (size 1 1)) (hide yes))))
(wire (pts (xy 245.11 193.04) (xy 252.73 193.04)) (stroke (width 0) (type default)))
(global_label "GND" (shape bidirectional) (at 252.73 193.04 180) (effects (font (size 1.0 1.0)) (justify right) ) (property "Intersheetrefs" "${INTERSHEET_REFS}" (at 252.73 193.04 0) (effects (font (size 1 1)) (hide yes))))
(text "VIO_ADC = VIO x 22 / 122. Long ADC acquisition time required.\nDesign use: regulated 5 V logic supply; selected VIO 4.5-14 V.\nExternal pins must stay between GND and selected VIO.\nApply 5 V logic power before external VIO or driven I/O signals.\nInput/output terminals have NO series resistors." (at 20 222 0) (effects (font (size 1.27 1.27)) (justify left top) ))
(sheet (at 300 135) (size 70 17.78) (stroke (width 0.254) (type default)) (fill (color 0 0 0 0)) (property "Sheetname" "Controller and EEPROM" (at 300 133.73 0) (effects (font (size 1.27 1.27)) (justify left bottom) )) (property "Sheetfile" "Controller.kicad_sch" (at 300 154.05 0) (effects (font (size 1.0 1.0)) (justify left top) )))
(sheet (at 300 160) (size 70 17.78) (stroke (width 0.254) (type default)) (fill (color 0 0 0 0)) (property "Sheetname" "RS-485" (at 300 158.73 0) (effects (font (size 1.27 1.27)) (justify left bottom) )) (property "Sheetfile" "RS485.kicad_sch" (at 300 179.05 0) (effects (font (size 1.0 1.0)) (justify left top) )))
(sheet (at 300 185) (size 70 17.78) (stroke (width 0.254) (type default)) (fill (color 0 0 0 0)) (property "Sheetname" "Output driver" (at 300 183.73 0) (effects (font (size 1.27 1.27)) (justify left bottom) )) (property "Sheetfile" "Output_driver.kicad_sch" (at 300 204.05 0) (effects (font (size 1.0 1.0)) (justify left top) )))
(sheet (at 300 210) (size 70 17.78) (stroke (width 0.254) (type default)) (fill (color 0 0 0 0)) (property "Sheetname" "SPI input expander" (at 300 208.73 0) (effects (font (size 1.27 1.27)) (justify left bottom) )) (property "Sheetfile" "Input_expander.kicad_sch" (at 300 229.05 0) (effects (font (size 1.0 1.0)) (justify left top) )))
(sheet (at 300 235) (size 70 17.78) (stroke (width 0.254) (type default)) (fill (color 0 0 0 0)) (property "Sheetname" "Input sensing" (at 300 233.73 0) (effects (font (size 1.27 1.27)) (justify left bottom) )) (property "Sheetfile" "Input_frontends.kicad_sch" (at 300 254.05 0) (effects (font (size 1.0 1.0)) (justify left top) )))(sheet_instances (path "" (page "1"))) (embedded_fonts no))
